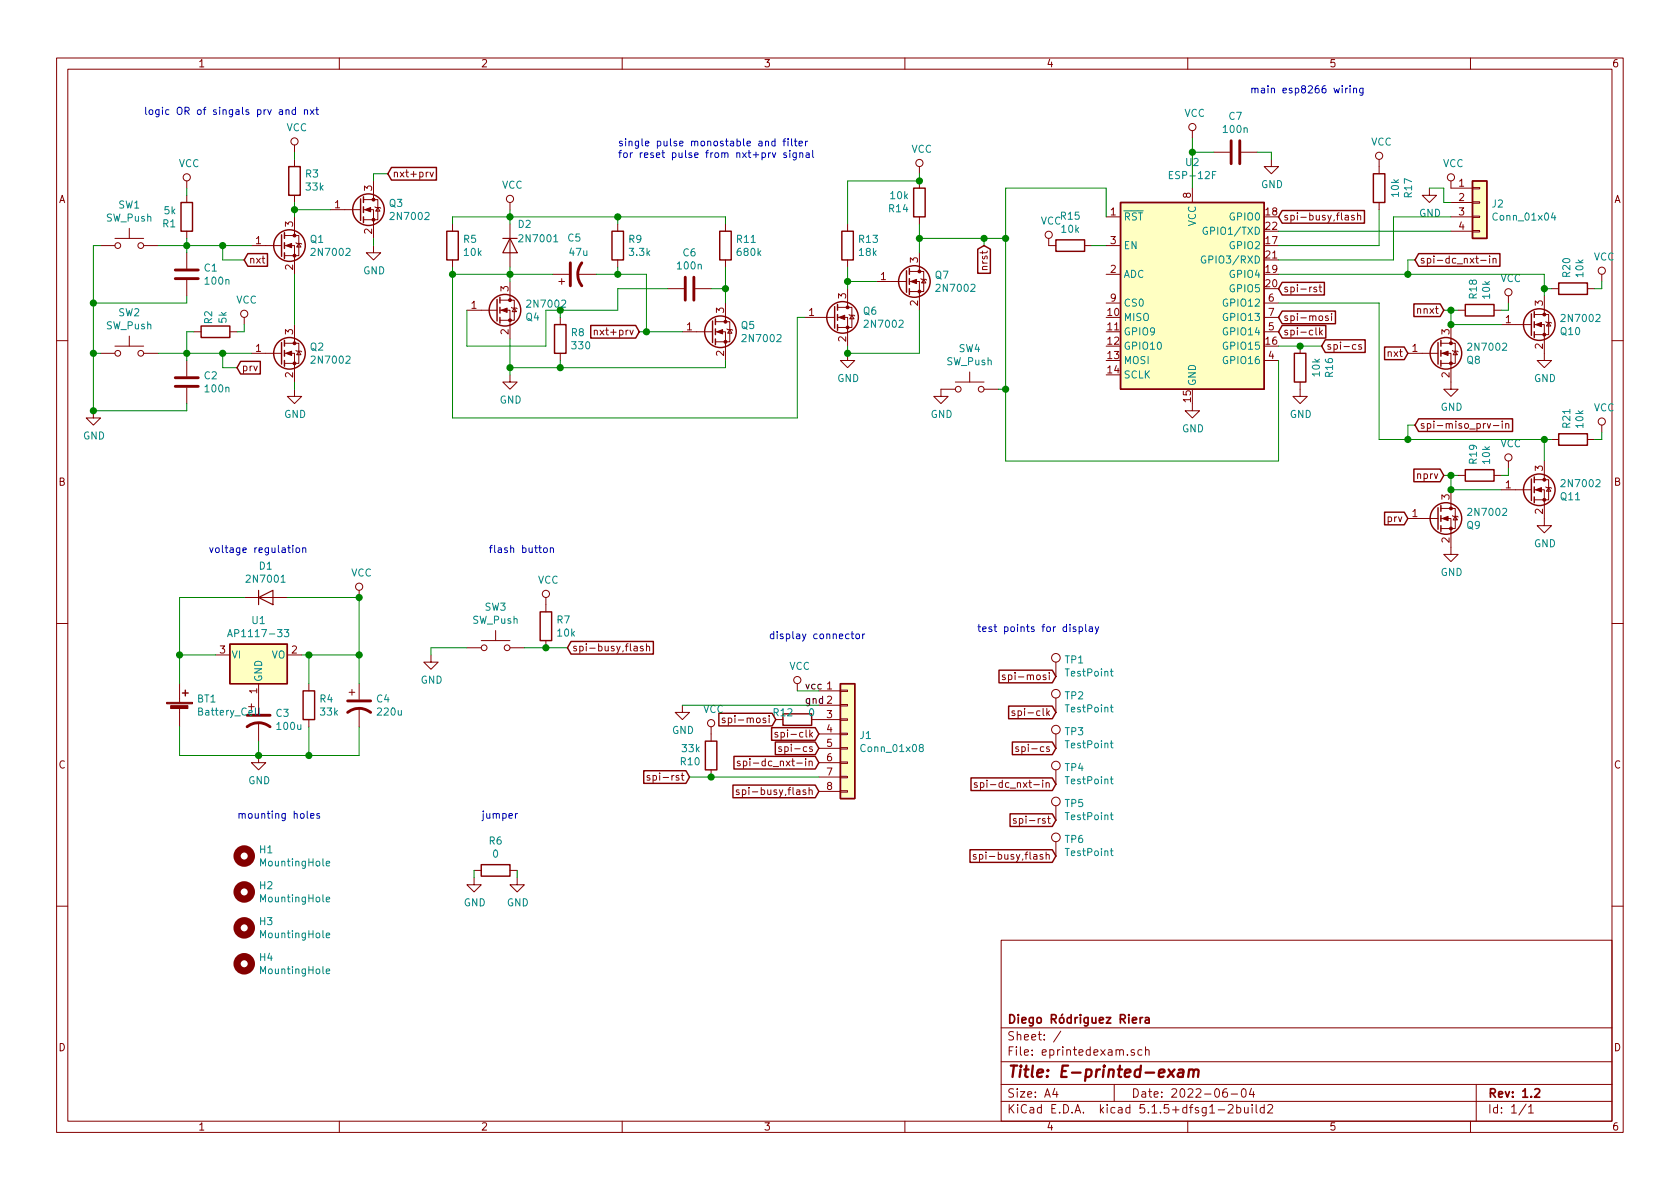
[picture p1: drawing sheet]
EESchema Schematic File Version 4
EELAYER 30 0
EELAYER END
$Descr A4 11693 8268
encoding utf-8
Sheet 1 1
Title "E-printed-exam"
Date "2022-06-04"
Rev "1.2"
Comp "Diego Ródriguez Riera"
Comment1 ""
Comment2 ""
Comment3 ""
Comment4 ""
$EndDescr
$Comp
L power:VCC #PWR017
U 1 1
P 5550 4800
F 0 "#PWR017" H 5550 4650 50  0001 C CNN
F 1 "VCC" H 5567 4973 50  0000 C CNN
F 2 "" H 5550 4800 50  0001 C CNN
F 3 "" H 5550 4800 50  0001 C CNN
	1    5550 4800
	1    0    0    -1  
$EndComp
$Comp
L power:GND #PWR015
U 1 1
P 4750 4900
F 0 "#PWR015" H 4750 4650 50  0001 C CNN
F 1 "GND" H 4755 4727 50  0000 C CNN
F 2 "" H 4750 4900 50  0001 C CNN
F 3 "" H 4750 4900 50  0001 C CNN
	1    4750 4900
	1    0    0    -1  
$EndComp
$Comp
L power:GND #PWR023
U 1 1
P 8300 2800
F 0 "#PWR023" H 8300 2550 50  0001 C CNN
F 1 "GND" H 8305 2627 50  0000 C CNN
F 2 "" H 8300 2800 50  0001 C CNN
F 3 "" H 8300 2800 50  0001 C CNN
	1    8300 2800
	1    0    0    -1  
$EndComp
$Comp
L power:VCC #PWR022
U 1 1
P 8300 950
F 0 "#PWR022" H 8300 800 50  0001 C CNN
F 1 "VCC" H 8317 1123 50  0000 C CNN
F 2 "" H 8300 950 50  0001 C CNN
F 3 "" H 8300 950 50  0001 C CNN
	1    8300 950 
	1    0    0    -1  
$EndComp
Wire Wire Line
	7700 1300 7700 1500
$Comp
L Device:R R15
U 1 1
P 7450 1700
F 0 "R15" V 7243 1700 50  0000 C CNN
F 1 "10k" V 7334 1700 50  0000 C CNN
F 2 "Resistor_SMD:R_1206_3216Metric" V 7380 1700 50  0001 C CNN
F 3 "~" H 7450 1700 50  0001 C CNN
	1    7450 1700
	0    1    1    0   
$EndComp
$Comp
L power:VCC #PWR021
U 1 1
P 7300 1700
F 0 "#PWR021" H 7300 1550 50  0001 C CNN
F 1 "VCC" H 7317 1873 50  0000 C CNN
F 2 "" H 7300 1700 50  0001 C CNN
F 3 "" H 7300 1700 50  0001 C CNN
	1    7300 1700
	1    0    0    -1  
$EndComp
$Comp
L power:VCC #PWR028
U 1 1
P 10100 1300
F 0 "#PWR028" H 10100 1150 50  0001 C CNN
F 1 "VCC" H 10117 1473 50  0000 C CNN
F 2 "" H 10100 1300 50  0001 C CNN
F 3 "" H 10100 1300 50  0001 C CNN
	1    10100 1300
	1    0    0    -1  
$EndComp
$Comp
L Switch:SW_Push SW3
U 1 1
P 3450 4500
F 0 "SW3" H 3450 4785 50  0000 C CNN
F 1 "SW_Push" H 3450 4694 50  0000 C CNN
F 2 "Button_Switch_SMD:SW_SPST_TL3342" H 3450 4700 50  0001 C CNN
F 3 "~" H 3450 4700 50  0001 C CNN
	1    3450 4500
	1    0    0    -1  
$EndComp
$Comp
L Switch:SW_Push SW4
U 1 1
P 6750 2700
F 0 "SW4" H 6750 2985 50  0000 C CNN
F 1 "SW_Push" H 6750 2894 50  0000 C CNN
F 2 "Button_Switch_SMD:SW_SPST_TL3342" H 6750 2900 50  0001 C CNN
F 3 "~" H 6750 2900 50  0001 C CNN
	1    6750 2700
	1    0    0    -1  
$EndComp
Text Label 5600 4800 0    50   ~ 0
vcc
Text Label 5600 4900 0    50   ~ 0
gnd
$Comp
L Device:R R16
U 1 1
P 9050 2550
F 0 "R16" V 8843 2550 50  0000 C CNN
F 1 "10k" V 8934 2550 50  0000 C CNN
F 2 "Resistor_SMD:R_1206_3216Metric" V 8980 2550 50  0001 C CNN
F 3 "~" H 9050 2550 50  0001 C CNN
	1    9050 2550
	-1   0    0    1   
$EndComp
$Comp
L power:GND #PWR025
U 1 1
P 9050 2700
F 0 "#PWR025" H 9050 2450 50  0001 C CNN
F 1 "GND" H 9055 2527 50  0000 C CNN
F 2 "" H 9050 2700 50  0001 C CNN
F 3 "" H 9050 2700 50  0001 C CNN
	1    9050 2700
	1    0    0    -1  
$EndComp
$Comp
L RF_Module:ESP-12F U2
U 1 1
P 8300 2100
F 0 "U2" H 8300 3081 50  0000 C CNN
F 1 "ESP-12F" H 8300 2990 50  0000 C CNN
F 2 "RF_Module:ESP-12E" H 8300 2100 50  0001 C CNN
F 3 "http://wiki.ai-thinker.com/_media/esp8266/esp8266_series_modules_user_manual_v1.1.pdf" H 7950 2200 50  0001 C CNN
	1    8300 2100
	1    0    0    -1  
$EndComp
$Comp
L power:GND #PWR027
U 1 1
P 9950 1300
F 0 "#PWR027" H 9950 1050 50  0001 C CNN
F 1 "GND" H 9955 1127 50  0000 C CNN
F 2 "" H 9950 1300 50  0001 C CNN
F 3 "" H 9950 1300 50  0001 C CNN
	1    9950 1300
	1    0    0    -1  
$EndComp
$Comp
L power:VCC #PWR014
U 1 1
P 3800 4200
F 0 "#PWR014" H 3800 4050 50  0001 C CNN
F 1 "VCC" H 3817 4373 50  0000 C CNN
F 2 "" H 3800 4200 50  0001 C CNN
F 3 "" H 3800 4200 50  0001 C CNN
	1    3800 4200
	1    0    0    -1  
$EndComp
$Comp
L Device:R R7
U 1 1
P 3800 4350
F 0 "R7" H 3870 4396 50  0000 L CNN
F 1 "10k" H 3870 4305 50  0000 L CNN
F 2 "Resistor_SMD:R_1206_3216Metric" V 3730 4350 50  0001 C CNN
F 3 "~" H 3800 4350 50  0001 C CNN
	1    3800 4350
	1    0    0    -1  
$EndComp
Wire Wire Line
	3650 4500 3800 4500
$Comp
L Mechanical:MountingHole H1
U 1 1
P 1700 5950
F 0 "H1" H 1800 5996 50  0000 L CNN
F 1 "MountingHole" H 1800 5905 50  0000 L CNN
F 2 "MountingHole:MountingHole_3mm" H 1700 5950 50  0001 C CNN
F 3 "~" H 1700 5950 50  0001 C CNN
	1    1700 5950
	1    0    0    -1  
$EndComp
$Comp
L Mechanical:MountingHole H2
U 1 1
P 1700 6200
F 0 "H2" H 1800 6246 50  0000 L CNN
F 1 "MountingHole" H 1800 6155 50  0000 L CNN
F 2 "MountingHole:MountingHole_3mm" H 1700 6200 50  0001 C CNN
F 3 "~" H 1700 6200 50  0001 C CNN
	1    1700 6200
	1    0    0    -1  
$EndComp
$Comp
L Mechanical:MountingHole H3
U 1 1
P 1700 6450
F 0 "H3" H 1800 6496 50  0000 L CNN
F 1 "MountingHole" H 1800 6405 50  0000 L CNN
F 2 "MountingHole:MountingHole_3mm" H 1700 6450 50  0001 C CNN
F 3 "~" H 1700 6450 50  0001 C CNN
	1    1700 6450
	1    0    0    -1  
$EndComp
$Comp
L Mechanical:MountingHole H4
U 1 1
P 1700 6700
F 0 "H4" H 1800 6746 50  0000 L CNN
F 1 "MountingHole" H 1800 6655 50  0000 L CNN
F 2 "MountingHole:MountingHole_3mm" H 1700 6700 50  0001 C CNN
F 3 "~" H 1700 6700 50  0001 C CNN
	1    1700 6700
	1    0    0    -1  
$EndComp
$Comp
L Connector_Generic:Conn_01x04 J2
U 1 1
P 10300 1400
F 0 "J2" H 10380 1392 50  0000 L CNN
F 1 "Conn_01x04" H 10380 1301 50  0000 L CNN
F 2 "Connector_PinSocket_2.54mm:PinSocket_1x04_P2.54mm_Vertical" H 10300 1400 50  0001 C CNN
F 3 "~" H 10300 1400 50  0001 C CNN
	1    10300 1400
	1    0    0    -1  
$EndComp
$Comp
L Connector_Generic:Conn_01x08 J1
U 1 1
P 5900 5100
F 0 "J1" H 5980 5092 50  0000 L CNN
F 1 "Conn_01x08" H 5980 5001 50  0000 L CNN
F 2 "Connector_PinHeader_2.54mm:PinHeader_1x08_P2.54mm_Vertical" H 5900 5100 50  0001 C CNN
F 3 "~" H 5900 5100 50  0001 C CNN
	1    5900 5100
	1    0    0    -1  
$EndComp
$Comp
L Regulator_Linear:AP1117-33 U1
U 1 1
P 1800 4550
F 0 "U1" H 1800 4792 50  0000 C CNN
F 1 "AP1117-33" H 1800 4701 50  0000 C CNN
F 2 "Package_TO_SOT_SMD:SOT-223-3_TabPin2" H 1800 4750 50  0001 C CNN
F 3 "http://www.diodes.com/datasheets/AP1117.pdf" H 1900 4300 50  0001 C CNN
	1    1800 4550
	1    0    0    -1  
$EndComp
Wire Wire Line
	1250 4550 1500 4550
$Comp
L power:GND #PWR04
U 1 1
P 1800 5250
F 0 "#PWR04" H 1800 5000 50  0001 C CNN
F 1 "GND" H 1805 5077 50  0000 C CNN
F 2 "" H 1800 5250 50  0001 C CNN
F 3 "" H 1800 5250 50  0001 C CNN
	1    1800 5250
	1    0    0    -1  
$EndComp
$Comp
L power:VCC #PWR07
U 1 1
P 2500 4150
F 0 "#PWR07" H 2500 4000 50  0001 C CNN
F 1 "VCC" H 2517 4323 50  0000 C CNN
F 2 "" H 2500 4150 50  0001 C CNN
F 3 "" H 2500 4150 50  0001 C CNN
	1    2500 4150
	1    0    0    -1  
$EndComp
Wire Wire Line
	8900 2500 8900 3200
Text GLabel 8900 2000 2    50   Input ~ 0
spi-rst
Text GLabel 8900 2200 2    50   Input ~ 0
spi-mosi
Text GLabel 8900 2300 2    50   Input ~ 0
spi-clk
Text GLabel 9200 2400 2    50   Input ~ 0
spi-cs
Wire Wire Line
	8900 2400 9050 2400
Connection ~ 9050 2400
Wire Wire Line
	9050 2400 9200 2400
Text GLabel 5700 5200 0    50   Input ~ 0
spi-cs
Text GLabel 5700 5100 0    50   Input ~ 0
spi-clk
Text GLabel 5400 5000 0    50   Input ~ 0
spi-mosi
Text GLabel 8900 1500 2    50   Input ~ 0
spi-busy,flash
Text GLabel 5700 5500 0    50   Input ~ 0
spi-busy,flash
Wire Wire Line
	5550 4800 5700 4800
Text GLabel 3950 4500 2    50   Input ~ 0
spi-busy,flash
Wire Wire Line
	9950 1300 10050 1300
Wire Wire Line
	10050 1300 10050 1400
Wire Wire Line
	10050 1400 10100 1400
Wire Wire Line
	3800 4500 3950 4500
Connection ~ 3800 4500
Wire Wire Line
	7000 1300 7700 1300
Wire Wire Line
	7000 3200 8900 3200
Wire Wire Line
	7600 1700 7700 1700
$Comp
L Device:C C7
U 1 1
P 8600 1050
F 0 "C7" V 8348 1050 50  0000 C CNN
F 1 "100n" V 8439 1050 50  0000 C CNN
F 2 "Capacitor_SMD:C_1206_3216Metric" H 8638 900 50  0001 C CNN
F 3 "~" H 8600 1050 50  0001 C CNN
	1    8600 1050
	0    1    1    0   
$EndComp
Wire Wire Line
	8300 950  8300 1050
Wire Wire Line
	8300 1050 8450 1050
Connection ~ 8300 1050
Wire Wire Line
	8300 1050 8300 1300
$Comp
L power:GND #PWR024
U 1 1
P 8850 1100
F 0 "#PWR024" H 8850 850 50  0001 C CNN
F 1 "GND" H 8855 927 50  0000 C CNN
F 2 "" H 8850 1100 50  0001 C CNN
F 3 "" H 8850 1100 50  0001 C CNN
	1    8850 1100
	1    0    0    -1  
$EndComp
Wire Wire Line
	8850 1100 8850 1050
Wire Wire Line
	8850 1050 8750 1050
$Comp
L power:GND #PWR09
U 1 1
P 3000 4550
F 0 "#PWR09" H 3000 4300 50  0001 C CNN
F 1 "GND" H 3005 4377 50  0000 C CNN
F 2 "" H 3000 4550 50  0001 C CNN
F 3 "" H 3000 4550 50  0001 C CNN
	1    3000 4550
	1    0    0    -1  
$EndComp
Wire Wire Line
	3000 4500 3250 4500
Wire Wire Line
	3000 4500 3000 4550
$Comp
L Switch:SW_Push SW1
U 1 1
P 900 1700
F 0 "SW1" H 900 1985 50  0000 C CNN
F 1 "SW_Push" H 900 1894 50  0000 C CNN
F 2 "Button_Switch_SMD:SW_SPST_TL3342" H 900 1900 50  0001 C CNN
F 3 "~" H 900 1900 50  0001 C CNN
	1    900  1700
	1    0    0    -1  
$EndComp
$Comp
L Device:C C1
U 1 1
P 1300 1900
F 0 "C1" H 1415 1946 50  0000 L CNN
F 1 "100n" H 1415 1855 50  0000 L CNN
F 2 "Capacitor_SMD:C_1206_3216Metric" H 1338 1750 50  0001 C CNN
F 3 "~" H 1300 1900 50  0001 C CNN
	1    1300 1900
	1    0    0    -1  
$EndComp
Wire Wire Line
	1300 1700 1300 1750
Wire Wire Line
	1300 2100 1300 2050
Wire Wire Line
	1300 1650 1300 1700
Connection ~ 1300 1700
Wire Wire Line
	700  1700 650  1700
$Comp
L Device:R R3
U 1 1
P 2050 1250
F 0 "R3" H 1980 1204 50  0000 R CNN
F 1 "33k" H 1980 1295 50  0000 R CNN
F 2 "Resistor_SMD:R_1206_3216Metric" V 1980 1250 50  0001 C CNN
F 3 "~" H 2050 1250 50  0001 C CNN
	1    2050 1250
	-1   0    0    1   
$EndComp
$Comp
L power:VCC #PWR05
U 1 1
P 2050 1050
F 0 "#PWR05" H 2050 900 50  0001 C CNN
F 1 "VCC" H 2067 1223 50  0000 C CNN
F 2 "" H 2050 1050 50  0001 C CNN
F 3 "" H 2050 1050 50  0001 C CNN
	1    2050 1050
	1    0    0    -1  
$EndComp
$Comp
L Switch:SW_Push SW2
U 1 1
P 900 2450
F 0 "SW2" H 900 2735 50  0000 C CNN
F 1 "SW_Push" H 900 2644 50  0000 C CNN
F 2 "Button_Switch_SMD:SW_SPST_TL3342" H 900 2650 50  0001 C CNN
F 3 "~" H 900 2650 50  0001 C CNN
	1    900  2450
	1    0    0    -1  
$EndComp
$Comp
L Device:C C2
U 1 1
P 1300 2650
F 0 "C2" H 1415 2696 50  0000 L CNN
F 1 "100n" H 1415 2605 50  0000 L CNN
F 2 "Capacitor_SMD:C_1206_3216Metric" H 1338 2500 50  0001 C CNN
F 3 "~" H 1300 2650 50  0001 C CNN
	1    1300 2650
	1    0    0    -1  
$EndComp
Wire Wire Line
	1300 2450 1300 2500
Wire Wire Line
	1300 2850 1300 2800
Connection ~ 1300 2450
Wire Wire Line
	700  2450 650  2450
Wire Wire Line
	650  2450 650  2850
$Comp
L power:GND #PWR01
U 1 1
P 650 2850
F 0 "#PWR01" H 650 2600 50  0001 C CNN
F 1 "GND" H 655 2677 50  0000 C CNN
F 2 "" H 650 2850 50  0001 C CNN
F 3 "" H 650 2850 50  0001 C CNN
	1    650  2850
	1    0    0    -1  
$EndComp
Wire Wire Line
	1300 2450 1550 2450
Connection ~ 650  2450
Wire Wire Line
	2050 1900 2050 2250
$Comp
L Transistor_FET:2N7002 Q3
U 1 1
P 2500 1450
F 0 "Q3" H 2704 1496 50  0000 L CNN
F 1 "2N7002" H 2704 1405 50  0000 L CNN
F 2 "Package_TO_SOT_SMD:SOT-23" H 2700 1375 50  0001 L CIN
F 3 "https://www.fairchildsemi.com/datasheets/2N/2N7002.pdf" H 2500 1450 50  0001 L CNN
	1    2500 1450
	1    0    0    -1  
$EndComp
Wire Wire Line
	2050 1050 2050 1100
$Comp
L power:GND #PWR06
U 1 1
P 2050 2700
F 0 "#PWR06" H 2050 2450 50  0001 C CNN
F 1 "GND" H 2055 2527 50  0000 C CNN
F 2 "" H 2050 2700 50  0001 C CNN
F 3 "" H 2050 2700 50  0001 C CNN
	1    2050 2700
	1    0    0    -1  
$EndComp
$Comp
L power:GND #PWR08
U 1 1
P 2600 1700
F 0 "#PWR08" H 2600 1450 50  0001 C CNN
F 1 "GND" H 2605 1527 50  0000 C CNN
F 2 "" H 2600 1700 50  0001 C CNN
F 3 "" H 2600 1700 50  0001 C CNN
	1    2600 1700
	1    0    0    -1  
$EndComp
Wire Wire Line
	2600 1650 2600 1700
Wire Wire Line
	2050 2650 2050 2700
Wire Wire Line
	2600 1200 2600 1250
Connection ~ 1550 2450
Wire Wire Line
	1550 2450 1750 2450
Connection ~ 1550 1700
Wire Wire Line
	1550 1700 1750 1700
Wire Wire Line
	1300 1700 1550 1700
Wire Wire Line
	2050 1400 2050 1450
Wire Wire Line
	2050 1450 2300 1450
Connection ~ 2050 1450
Wire Wire Line
	2050 1450 2050 1500
Text GLabel 4450 2300 0    50   Input ~ 0
nxt+prv
$Comp
L Transistor_FET:2N7002 Q4
U 1 1
P 3450 2150
F 0 "Q4" H 3655 2104 50  0000 L CNN
F 1 "2N7002" H 3655 2195 50  0000 L CNN
F 2 "Package_TO_SOT_SMD:SOT-23" H 3650 2075 50  0001 L CIN
F 3 "https://www.fairchildsemi.com/datasheets/2N/2N7002.pdf" H 3450 2150 50  0001 L CNN
	1    3450 2150
	1    0    0    -1  
$EndComp
$Comp
L Transistor_FET:2N7002 Q5
U 1 1
P 4950 2300
F 0 "Q5" H 5154 2346 50  0000 L CNN
F 1 "2N7002" H 5154 2255 50  0000 L CNN
F 2 "Package_TO_SOT_SMD:SOT-23" H 5150 2225 50  0001 L CIN
F 3 "https://www.fairchildsemi.com/datasheets/2N/2N7002.pdf" H 4950 2300 50  0001 L CNN
	1    4950 2300
	1    0    0    -1  
$EndComp
$Comp
L power:GND #PWR012
U 1 1
P 3550 2600
F 0 "#PWR012" H 3550 2350 50  0001 C CNN
F 1 "GND" H 3555 2427 50  0000 C CNN
F 2 "" H 3550 2600 50  0001 C CNN
F 3 "" H 3550 2600 50  0001 C CNN
	1    3550 2600
	1    0    0    -1  
$EndComp
$Comp
L Device:R R11
U 1 1
P 5050 1700
F 0 "R11" H 5120 1746 50  0000 L CNN
F 1 "680k" H 5120 1655 50  0000 L CNN
F 2 "Resistor_SMD:R_1206_3216Metric" V 4980 1700 50  0001 C CNN
F 3 "~" H 5050 1700 50  0001 C CNN
	1    5050 1700
	1    0    0    -1  
$EndComp
$Comp
L power:VCC #PWR011
U 1 1
P 3550 1450
F 0 "#PWR011" H 3550 1300 50  0001 C CNN
F 1 "VCC" H 3567 1623 50  0000 C CNN
F 2 "" H 3550 1450 50  0001 C CNN
F 3 "" H 3550 1450 50  0001 C CNN
	1    3550 1450
	1    0    0    -1  
$EndComp
Wire Wire Line
	3550 1500 3550 1550
$Comp
L Device:C C6
U 1 1
P 4800 2000
F 0 "C6" V 4548 2000 50  0000 C CNN
F 1 "100n" V 4639 2000 50  0000 C CNN
F 2 "Capacitor_SMD:C_1206_3216Metric" H 4838 1850 50  0001 C CNN
F 3 "~" H 4800 2000 50  0001 C CNN
	1    4800 2000
	0    1    1    0   
$EndComp
Connection ~ 3550 1900
Wire Wire Line
	3550 1900 3550 1950
$Comp
L Device:R R8
U 1 1
P 3900 2350
F 0 "R8" H 3970 2396 50  0000 L CNN
F 1 "330" H 3970 2305 50  0000 L CNN
F 2 "Resistor_SMD:R_1206_3216Metric" V 3830 2350 50  0001 C CNN
F 3 "~" H 3900 2350 50  0001 C CNN
	1    3900 2350
	1    0    0    -1  
$EndComp
Wire Wire Line
	3550 1450 3550 1500
Connection ~ 3550 1500
Wire Wire Line
	3550 2550 3550 2600
$Comp
L Device:R R9
U 1 1
P 4300 1700
F 0 "R9" H 4370 1746 50  0000 L CNN
F 1 "3.3k" H 4370 1655 50  0000 L CNN
F 2 "Resistor_SMD:R_1206_3216Metric" V 4230 1700 50  0001 C CNN
F 3 "~" H 4300 1700 50  0001 C CNN
	1    4300 1700
	1    0    0    -1  
$EndComp
Wire Wire Line
	3550 2550 3900 2550
Wire Wire Line
	3900 2200 3900 2150
Wire Wire Line
	3900 2500 3900 2550
Connection ~ 3900 2550
Wire Wire Line
	3900 2550 5050 2550
Wire Wire Line
	4450 2300 4500 2300
Wire Wire Line
	4500 2300 4500 1900
Connection ~ 4500 2300
Wire Wire Line
	4500 2300 4750 2300
Wire Wire Line
	5050 1850 5050 2000
Wire Wire Line
	4950 2000 5050 2000
Connection ~ 5050 2000
Wire Wire Line
	5050 2000 5050 2100
Wire Wire Line
	5050 1550 5050 1500
Wire Wire Line
	5050 1500 4300 1500
Wire Wire Line
	5050 2500 5050 2550
$Comp
L Device:D D2
U 1 1
P 3550 1700
F 0 "D2" V 3400 1750 50  0000 L CNN
F 1 "2N7001" V 3500 1750 50  0000 L CNN
F 2 "Diode_THT:D_DO-35_SOD27_P10.16mm_Horizontal" H 3550 1700 50  0001 C CNN
F 3 "~" H 3550 1700 50  0001 C CNN
	1    3550 1700
	0    1    1    0   
$EndComp
Wire Wire Line
	4300 1500 4300 1550
Connection ~ 4300 1500
Wire Wire Line
	4300 1850 4300 1900
Wire Wire Line
	4300 1900 4500 1900
Connection ~ 4300 1900
Wire Wire Line
	4300 2000 4300 2150
Wire Wire Line
	4300 2150 3900 2150
Wire Wire Line
	4300 2000 4650 2000
Connection ~ 3900 2150
Text Notes 4300 1100 0    50   ~ 0
single pulse monostable and filter\nfor reset pulse from nxt+prv signal
Text Notes 1000 800  0    50   ~ 0
logic OR of singals prv and nxt
Text Notes 1450 3850 0    50   ~ 0
voltage regulation
Text Notes 3400 3850 0    50   ~ 0
flash button
Text Notes 5350 4450 0    50   ~ 0
display connector
Text Notes 1650 5700 0    50   ~ 0
mounting holes
Text Notes 8700 650  0    50   ~ 0
main esp8266 wiring
$Comp
L Device:Battery_Cell BT1
U 1 1
P 1250 4950
F 0 "BT1" H 1368 5046 50  0000 L CNN
F 1 "Battery_Cell" H 1368 4955 50  0000 L CNN
F 2 "Battery:BatteryHolder_MPD_BH-18650-PC2" V 1250 5010 50  0001 C CNN
F 3 "~" V 1250 5010 50  0001 C CNN
	1    1250 4950
	1    0    0    -1  
$EndComp
Wire Wire Line
	3550 2350 3550 2550
Connection ~ 3550 2550
Wire Wire Line
	3250 2150 3250 2400
Wire Wire Line
	3250 2400 3800 2400
Wire Wire Line
	3800 2400 3800 2150
Wire Wire Line
	3800 2150 3900 2150
$Comp
L power:GND #PWR020
U 1 1
P 6550 2700
F 0 "#PWR020" H 6550 2450 50  0001 C CNN
F 1 "GND" H 6555 2527 50  0000 C CNN
F 2 "" H 6550 2700 50  0001 C CNN
F 3 "" H 6550 2700 50  0001 C CNN
	1    6550 2700
	1    0    0    -1  
$EndComp
Connection ~ 1250 4550
$Comp
L Device:D D1
U 1 1
P 1850 4150
F 0 "D1" H 1850 3934 50  0000 C CNN
F 1 "2N7001" H 1850 4025 50  0000 C CNN
F 2 "Diode_THT:D_DO-35_SOD27_P10.16mm_Horizontal" H 1850 4150 50  0001 C CNN
F 3 "~" H 1850 4150 50  0001 C CNN
	1    1850 4150
	1    0    0    1   
$EndComp
Wire Wire Line
	1250 4550 1250 4150
Wire Wire Line
	1250 4150 1700 4150
Wire Wire Line
	2500 4150 2000 4150
Wire Wire Line
	2500 4150 2500 4550
$Comp
L Device:CP1 C4
U 1 1
P 2500 4900
F 0 "C4" H 2615 4946 50  0000 L CNN
F 1 "220u" H 2615 4855 50  0000 L CNN
F 2 "Capacitor_THT:CP_Radial_D6.3mm_P2.50mm" H 2500 4900 50  0001 C CNN
F 3 "~" H 2500 4900 50  0001 C CNN
	1    2500 4900
	1    0    0    -1  
$EndComp
Connection ~ 1800 5250
Connection ~ 2500 4150
Wire Wire Line
	1250 5250 1800 5250
Wire Wire Line
	1250 4750 1250 4550
Wire Wire Line
	1250 5050 1250 5250
Wire Wire Line
	2500 4750 2500 4550
Connection ~ 2500 4550
Wire Wire Line
	2500 5050 2500 5250
$Comp
L Device:CP1 C3
U 1 1
P 1800 5000
F 0 "C3" H 1915 5046 50  0000 L CNN
F 1 "100u" H 1915 4955 50  0000 L CNN
F 2 "Capacitor_THT:CP_Radial_D6.3mm_P2.50mm" H 1800 5000 50  0001 C CNN
F 3 "~" H 1800 5000 50  0001 C CNN
	1    1800 5000
	1    0    0    -1  
$EndComp
Wire Wire Line
	1800 5150 1800 5250
Wire Wire Line
	650  1700 650  2100
Wire Wire Line
	1100 1700 1300 1700
Wire Wire Line
	1100 2450 1300 2450
Connection ~ 650  2850
Connection ~ 650  2100
Wire Wire Line
	650  2100 650  2450
Wire Wire Line
	6950 2700 7000 2700
Wire Wire Line
	3550 1850 3550 1900
Wire Wire Line
	3550 1500 4300 1500
Wire Wire Line
	4150 1900 4300 1900
Wire Wire Line
	3550 1900 3850 1900
$Comp
L Device:CP1 C5
U 1 1
P 4000 1900
F 0 "C5" V 4250 1850 50  0000 L CNN
F 1 "47u" V 4150 1800 50  0000 L CNN
F 2 "Capacitor_THT:CP_Radial_D6.3mm_P2.50mm" H 4000 1900 50  0001 C CNN
F 3 "~" H 4000 1900 50  0001 C CNN
	1    4000 1900
	0    -1   -1   0   
$EndComp
$Comp
L Transistor_FET:2N7002 Q6
U 1 1
P 5800 2200
F 0 "Q6" H 6004 2246 50  0000 L CNN
F 1 "2N7002" H 6004 2155 50  0000 L CNN
F 2 "Package_TO_SOT_SMD:SOT-23" H 6000 2125 50  0001 L CIN
F 3 "https://www.fairchildsemi.com/datasheets/2N/2N7002.pdf" H 5800 2200 50  0001 L CNN
	1    5800 2200
	1    0    0    -1  
$EndComp
$Comp
L Transistor_FET:2N7002 Q7
U 1 1
P 6300 1950
F 0 "Q7" H 6504 1996 50  0000 L CNN
F 1 "2N7002" H 6504 1905 50  0000 L CNN
F 2 "Package_TO_SOT_SMD:SOT-23" H 6500 1875 50  0001 L CIN
F 3 "https://www.fairchildsemi.com/datasheets/2N/2N7002.pdf" H 6300 1950 50  0001 L CNN
	1    6300 1950
	1    0    0    -1  
$EndComp
$Comp
L Device:R R14
U 1 1
P 6400 1400
F 0 "R14" H 6470 1446 50  0000 L CNN
F 1 "10k" H 6470 1355 50  0000 L CNN
F 2 "Resistor_SMD:R_1206_3216Metric" V 6330 1400 50  0001 C CNN
F 3 "~" H 6400 1400 50  0001 C CNN
	1    6400 1400
	-1   0    0    1   
$EndComp
$Comp
L power:VCC #PWR019
U 1 1
P 6400 1200
F 0 "#PWR019" H 6400 1050 50  0001 C CNN
F 1 "VCC" H 6417 1373 50  0000 C CNN
F 2 "" H 6400 1200 50  0001 C CNN
F 3 "" H 6400 1200 50  0001 C CNN
	1    6400 1200
	1    0    0    -1  
$EndComp
Wire Wire Line
	5900 2000 5900 1950
Wire Wire Line
	5900 1950 6100 1950
$Comp
L Device:R R13
U 1 1
P 5900 1700
F 0 "R13" H 5970 1746 50  0000 L CNN
F 1 "18k" H 5970 1655 50  0000 L CNN
F 2 "Resistor_SMD:R_1206_3216Metric" V 5830 1700 50  0001 C CNN
F 3 "~" H 5900 1700 50  0001 C CNN
	1    5900 1700
	1    0    0    -1  
$EndComp
Wire Wire Line
	5900 2400 5900 2450
Wire Wire Line
	5900 2450 6400 2450
Wire Wire Line
	6400 2450 6400 2150
$Comp
L power:GND #PWR018
U 1 1
P 5900 2450
F 0 "#PWR018" H 5900 2200 50  0001 C CNN
F 1 "GND" H 5905 2277 50  0000 C CNN
F 2 "" H 5900 2450 50  0001 C CNN
F 3 "" H 5900 2450 50  0001 C CNN
	1    5900 2450
	1    0    0    -1  
$EndComp
Connection ~ 5900 2450
Wire Wire Line
	5900 1950 5900 1850
Connection ~ 5900 1950
Wire Wire Line
	5550 2200 5600 2200
Wire Wire Line
	3150 1900 3150 2900
Wire Wire Line
	3150 2900 5550 2900
Wire Wire Line
	5550 2900 5550 2200
Wire Wire Line
	3150 1900 3550 1900
$Comp
L Device:R R5
U 1 1
P 3150 1700
F 0 "R5" H 3220 1746 50  0000 L CNN
F 1 "10k" H 3220 1655 50  0000 L CNN
F 2 "Resistor_SMD:R_1206_3216Metric" V 3080 1700 50  0001 C CNN
F 3 "~" H 3150 1700 50  0001 C CNN
	1    3150 1700
	1    0    0    -1  
$EndComp
Wire Wire Line
	3550 1500 3150 1500
Wire Wire Line
	3150 1500 3150 1550
Wire Wire Line
	3150 1850 3150 1900
Connection ~ 3150 1900
Text Notes 6800 4400 0    50   ~ 0
test points for display
Text GLabel 7350 5700 0    50   Input ~ 0
spi-rst
Text GLabel 7350 5950 0    50   Input ~ 0
spi-busy,flash
Text GLabel 7350 4700 0    50   Input ~ 0
spi-mosi
Text GLabel 7350 4950 0    50   Input ~ 0
spi-clk
Text GLabel 7350 5200 0    50   Input ~ 0
spi-cs
$Comp
L Connector:TestPoint TP5
U 1 1
P 7350 5700
F 0 "TP5" H 7408 5818 50  0000 L CNN
F 1 "TestPoint" H 7408 5727 50  0000 L CNN
F 2 "TestPoint:TestPoint_Pad_D1.5mm" H 7550 5700 50  0001 C CNN
F 3 "~" H 7550 5700 50  0001 C CNN
	1    7350 5700
	1    0    0    -1  
$EndComp
$Comp
L Connector:TestPoint TP3
U 1 1
P 7350 5200
F 0 "TP3" H 7408 5318 50  0000 L CNN
F 1 "TestPoint" H 7408 5227 50  0000 L CNN
F 2 "TestPoint:TestPoint_Pad_D1.5mm" H 7550 5200 50  0001 C CNN
F 3 "~" H 7550 5200 50  0001 C CNN
	1    7350 5200
	1    0    0    -1  
$EndComp
$Comp
L Connector:TestPoint TP2
U 1 1
P 7350 4950
F 0 "TP2" H 7408 5068 50  0000 L CNN
F 1 "TestPoint" H 7408 4977 50  0000 L CNN
F 2 "TestPoint:TestPoint_Pad_D1.5mm" H 7550 4950 50  0001 C CNN
F 3 "~" H 7550 4950 50  0001 C CNN
	1    7350 4950
	1    0    0    -1  
$EndComp
$Comp
L Connector:TestPoint TP4
U 1 1
P 7350 5450
F 0 "TP4" H 7408 5568 50  0000 L CNN
F 1 "TestPoint" H 7408 5477 50  0000 L CNN
F 2 "TestPoint:TestPoint_Pad_D1.5mm" H 7550 5450 50  0001 C CNN
F 3 "~" H 7550 5450 50  0001 C CNN
	1    7350 5450
	1    0    0    -1  
$EndComp
$Comp
L Connector:TestPoint TP1
U 1 1
P 7350 4700
F 0 "TP1" H 7408 4818 50  0000 L CNN
F 1 "TestPoint" H 7408 4727 50  0000 L CNN
F 2 "TestPoint:TestPoint_Pad_D1.5mm" H 7550 4700 50  0001 C CNN
F 3 "~" H 7550 4700 50  0001 C CNN
	1    7350 4700
	1    0    0    -1  
$EndComp
$Comp
L Connector:TestPoint TP6
U 1 1
P 7350 5950
F 0 "TP6" H 7408 6068 50  0000 L CNN
F 1 "TestPoint" H 7408 5977 50  0000 L CNN
F 2 "TestPoint:TestPoint_Pad_D1.5mm" H 7550 5950 50  0001 C CNN
F 3 "~" H 7550 5950 50  0001 C CNN
	1    7350 5950
	1    0    0    -1  
$EndComp
Text Notes 3350 5700 0    50   ~ 0
jumper
Wire Wire Line
	8900 1800 9700 1800
$Comp
L Device:R R17
U 1 1
P 9600 1300
F 0 "R17" V 9393 1300 50  0000 C CNN
F 1 "10k" V 9484 1300 50  0000 C CNN
F 2 "Resistor_SMD:R_1206_3216Metric" V 9530 1300 50  0001 C CNN
F 3 "~" H 9600 1300 50  0001 C CNN
	1    9600 1300
	-1   0    0    1   
$EndComp
Wire Wire Line
	8900 1700 9600 1700
$Comp
L power:VCC #PWR026
U 1 1
P 9600 1150
F 0 "#PWR026" H 9600 1000 50  0001 C CNN
F 1 "VCC" H 9617 1323 50  0000 C CNN
F 2 "" H 9600 1150 50  0001 C CNN
F 3 "" H 9600 1150 50  0001 C CNN
	1    9600 1150
	1    0    0    -1  
$EndComp
Wire Wire Line
	650  2850 1300 2850
Wire Wire Line
	1300 2450 1300 2300
Wire Wire Line
	1300 2300 1350 2300
$Comp
L power:VCC #PWR02
U 1 1
P 1300 1300
F 0 "#PWR02" H 1300 1150 50  0001 C CNN
F 1 "VCC" H 1317 1473 50  0000 C CNN
F 2 "" H 1300 1300 50  0001 C CNN
F 3 "" H 1300 1300 50  0001 C CNN
	1    1300 1300
	1    0    0    -1  
$EndComp
$Comp
L power:VCC #PWR03
U 1 1
P 1700 2250
F 0 "#PWR03" H 1700 2100 50  0001 C CNN
F 1 "VCC" H 1717 2423 50  0000 C CNN
F 2 "" H 1700 2250 50  0001 C CNN
F 3 "" H 1700 2250 50  0001 C CNN
	1    1700 2250
	1    0    0    -1  
$EndComp
Wire Wire Line
	1650 2300 1700 2300
Wire Wire Line
	1700 2300 1700 2250
Wire Wire Line
	1300 1300 1300 1350
Wire Wire Line
	8900 1600 10100 1600
Wire Wire Line
	9700 1500 9700 1800
Wire Wire Line
	9700 1500 10100 1500
Wire Wire Line
	9600 1450 9600 1700
Wire Wire Line
	4750 4900 5700 4900
$Comp
L Device:R R12
U 1 1
P 5550 5000
F 0 "R12" V 5500 4900 50  0000 C CNN
F 1 "0" V 5500 5100 50  0000 C CNN
F 2 "Resistor_SMD:R_1206_3216Metric" V 5480 5000 50  0001 C CNN
F 3 "~" H 5550 5000 50  0001 C CNN
	1    5550 5000
	0    1    1    0   
$EndComp
Text GLabel 5700 5300 0    50   Input ~ 0
spi-dc_nxt-in
Text GLabel 7350 5450 0    50   Input ~ 0
spi-dc_nxt-in
$Comp
L power:GND #PWR013
U 1 1
P 3600 6100
F 0 "#PWR013" H 3600 5850 50  0001 C CNN
F 1 "GND" H 3605 5927 50  0000 C CNN
F 2 "" H 3600 6100 50  0001 C CNN
F 3 "" H 3600 6100 50  0001 C CNN
	1    3600 6100
	1    0    0    -1  
$EndComp
Wire Wire Line
	3600 6100 3600 6050
$Comp
L power:GND #PWR010
U 1 1
P 3300 6100
F 0 "#PWR010" H 3300 5850 50  0001 C CNN
F 1 "GND" H 3305 5927 50  0000 C CNN
F 2 "" H 3300 6100 50  0001 C CNN
F 3 "" H 3300 6100 50  0001 C CNN
	1    3300 6100
	1    0    0    -1  
$EndComp
Wire Wire Line
	3300 6100 3300 6050
$Comp
L Device:R R6
U 1 1
P 3450 6050
F 0 "R6" V 3243 6050 50  0000 C CNN
F 1 "0" V 3334 6050 50  0000 C CNN
F 2 "Resistor_SMD:R_1206_3216Metric" V 3380 6050 50  0001 C CNN
F 3 "~" H 3450 6050 50  0001 C CNN
	1    3450 6050
	0    1    1    0   
$EndComp
Wire Wire Line
	6400 1550 6400 1650
Wire Wire Line
	7000 1300 7000 1650
Wire Wire Line
	6400 1650 6850 1650
Connection ~ 6400 1650
Wire Wire Line
	6400 1650 6400 1750
Connection ~ 7000 1650
Wire Wire Line
	7000 1650 7000 2700
Text GLabel 6850 1700 3    50   Input ~ 0
nrst
Wire Wire Line
	6850 1700 6850 1650
Connection ~ 6850 1650
Wire Wire Line
	6850 1650 7000 1650
Text GLabel 2700 1200 2    50   Input ~ 0
nxt+prv
Wire Wire Line
	2600 1200 2700 1200
Connection ~ 7000 2700
Wire Wire Line
	7000 2700 7000 3200
Wire Wire Line
	6400 1200 6400 1250
Wire Wire Line
	6400 1250 5900 1250
Wire Wire Line
	5900 1250 5900 1550
Connection ~ 6400 1250
$Comp
L Device:R R10
U 1 1
P 4950 5250
F 0 "R10" H 5020 5296 50  0000 L CNN
F 1 "33k" H 5020 5205 50  0000 L CNN
F 2 "Resistor_SMD:R_1206_3216Metric" V 4880 5250 50  0001 C CNN
F 3 "~" H 4950 5250 50  0001 C CNN
	1    4950 5250
	-1   0    0    1   
$EndComp
Text GLabel 4800 5400 0    50   Input ~ 0
spi-rst
Wire Wire Line
	4800 5400 4950 5400
Wire Wire Line
	4950 5400 5700 5400
Connection ~ 4950 5400
$Comp
L power:VCC #PWR016
U 1 1
P 4950 5100
F 0 "#PWR016" H 4950 4950 50  0001 C CNN
F 1 "VCC" H 4967 5273 50  0000 C CNN
F 2 "" H 4950 5100 50  0001 C CNN
F 3 "" H 4950 5100 50  0001 C CNN
	1    4950 5100
	1    0    0    -1  
$EndComp
$Comp
L Transistor_FET:2N7002 Q1
U 1 1
P 1950 1700
F 0 "Q1" H 2154 1746 50  0000 L CNN
F 1 "2N7002" H 2154 1655 50  0000 L CNN
F 2 "Package_TO_SOT_SMD:SOT-23" H 2150 1625 50  0001 L CIN
F 3 "https://www.fairchildsemi.com/datasheets/2N/2N7002.pdf" H 1950 1700 50  0001 L CNN
	1    1950 1700
	1    0    0    -1  
$EndComp
$Comp
L Transistor_FET:2N7002 Q2
U 1 1
P 1950 2450
F 0 "Q2" H 2154 2496 50  0000 L CNN
F 1 "2N7002" H 2154 2405 50  0000 L CNN
F 2 "Package_TO_SOT_SMD:SOT-23" H 2150 2375 50  0001 L CIN
F 3 "https://www.fairchildsemi.com/datasheets/2N/2N7002.pdf" H 1950 2450 50  0001 L CNN
	1    1950 2450
	1    0    0    -1  
$EndComp
Wire Wire Line
	1550 2550 1550 2450
Wire Wire Line
	1650 2550 1550 2550
Text GLabel 1650 2550 2    50   Input ~ 0
prv
Wire Wire Line
	1550 1800 1550 1700
Wire Wire Line
	1700 1800 1550 1800
Text GLabel 1700 1800 2    50   Input ~ 0
nxt
Wire Wire Line
	8900 2100 9600 2100
$Comp
L Device:R R2
U 1 1
P 1500 2300
F 0 "R2" H 1600 2350 50  0000 C CNN
F 1 "5k" H 1600 2250 50  0000 C CNN
F 2 "Resistor_SMD:R_1206_3216Metric" V 1430 2300 50  0001 C CNN
F 3 "~" H 1500 2300 50  0001 C CNN
	1    1500 2300
	0    -1   -1   0   
$EndComp
$Comp
L Device:R R1
U 1 1
P 1300 1500
F 0 "R1" H 1230 1454 50  0000 R CNN
F 1 "5k" H 1230 1545 50  0000 R CNN
F 2 "Resistor_SMD:R_1206_3216Metric" V 1230 1500 50  0001 C CNN
F 3 "~" H 1300 1500 50  0001 C CNN
	1    1300 1500
	1    0    0    -1  
$EndComp
$Comp
L Transistor_FET:2N7002 Q8
U 1 1
P 10000 2450
F 0 "Q8" H 10205 2404 50  0000 L CNN
F 1 "2N7002" H 10205 2495 50  0000 L CNN
F 2 "Package_TO_SOT_SMD:SOT-23" H 10200 2375 50  0001 L CIN
F 3 "https://www.fairchildsemi.com/datasheets/2N/2N7002.pdf" H 10000 2450 50  0001 L CNN
	1    10000 2450
	1    0    0    -1  
$EndComp
Text GLabel 9800 2450 0    50   Input ~ 0
nxt
$Comp
L Device:R R18
U 1 1
P 10300 2150
F 0 "R18" H 10370 2196 50  0000 L CNN
F 1 "10k" H 10370 2105 50  0000 L CNN
F 2 "Resistor_SMD:R_1206_3216Metric" V 10230 2150 50  0001 C CNN
F 3 "~" H 10300 2150 50  0001 C CNN
	1    10300 2150
	0    -1   -1   0   
$EndComp
$Comp
L power:GND #PWR029
U 1 1
P 10100 2650
F 0 "#PWR029" H 10100 2400 50  0001 C CNN
F 1 "GND" H 10105 2477 50  0000 C CNN
F 2 "" H 10100 2650 50  0001 C CNN
F 3 "" H 10100 2650 50  0001 C CNN
	1    10100 2650
	1    0    0    -1  
$EndComp
Text GLabel 10050 2150 0    50   Input ~ 0
nnxt
Text GLabel 9800 3600 0    50   Input ~ 0
prv
Text GLabel 9850 2950 2    50   Input ~ 0
spi-miso_prv-in
Wire Wire Line
	10750 2050 10750 2000
$Comp
L Device:R R21
U 1 1
P 10950 3050
F 0 "R21" H 11020 3096 50  0000 L CNN
F 1 "10k" H 11020 3005 50  0000 L CNN
F 2 "Resistor_SMD:R_1206_3216Metric" V 10880 3050 50  0001 C CNN
F 3 "~" H 10950 3050 50  0001 C CNN
	1    10950 3050
	0    -1   -1   0   
$EndComp
Wire Wire Line
	11150 3050 11100 3050
Wire Wire Line
	11150 3000 11150 3050
$Comp
L power:VCC #PWR036
U 1 1
P 11150 3000
F 0 "#PWR036" H 11150 2850 50  0001 C CNN
F 1 "VCC" H 11167 3173 50  0000 C CNN
F 2 "" H 11150 3000 50  0001 C CNN
F 3 "" H 11150 3000 50  0001 C CNN
	1    11150 3000
	1    0    0    -1  
$EndComp
Wire Wire Line
	10750 2000 10800 2000
Wire Wire Line
	11150 1950 11150 2000
$Comp
L power:VCC #PWR035
U 1 1
P 11150 1950
F 0 "#PWR035" H 11150 1800 50  0001 C CNN
F 1 "VCC" H 11167 2123 50  0000 C CNN
F 2 "" H 11150 1950 50  0001 C CNN
F 3 "" H 11150 1950 50  0001 C CNN
	1    11150 1950
	1    0    0    -1  
$EndComp
Wire Wire Line
	11150 2000 11100 2000
$Comp
L Device:R R20
U 1 1
P 10950 2000
F 0 "R20" H 11020 2046 50  0000 L CNN
F 1 "10k" H 11020 1955 50  0000 L CNN
F 2 "Resistor_SMD:R_1206_3216Metric" V 10880 2000 50  0001 C CNN
F 3 "~" H 10950 2000 50  0001 C CNN
	1    10950 2000
	0    -1   -1   0   
$EndComp
$Comp
L power:GND #PWR034
U 1 1
P 10750 3600
F 0 "#PWR034" H 10750 3350 50  0001 C CNN
F 1 "GND" H 10755 3427 50  0000 C CNN
F 2 "" H 10750 3600 50  0001 C CNN
F 3 "" H 10750 3600 50  0001 C CNN
	1    10750 3600
	1    0    0    -1  
$EndComp
$Comp
L power:GND #PWR033
U 1 1
P 10750 2450
F 0 "#PWR033" H 10750 2200 50  0001 C CNN
F 1 "GND" H 10755 2277 50  0000 C CNN
F 2 "" H 10750 2450 50  0001 C CNN
F 3 "" H 10750 2450 50  0001 C CNN
	1    10750 2450
	1    0    0    -1  
$EndComp
$Comp
L Transistor_FET:2N7002 Q10
U 1 1
P 10650 2250
F 0 "Q10" H 10855 2204 50  0000 L CNN
F 1 "2N7002" H 10855 2295 50  0000 L CNN
F 2 "Package_TO_SOT_SMD:SOT-23" H 10850 2175 50  0001 L CIN
F 3 "https://www.fairchildsemi.com/datasheets/2N/2N7002.pdf" H 10650 2250 50  0001 L CNN
	1    10650 2250
	1    0    0    -1  
$EndComp
$Comp
L Transistor_FET:2N7002 Q11
U 1 1
P 10650 3400
F 0 "Q11" H 10855 3354 50  0000 L CNN
F 1 "2N7002" H 10855 3445 50  0000 L CNN
F 2 "Package_TO_SOT_SMD:SOT-23" H 10850 3325 50  0001 L CIN
F 3 "https://www.fairchildsemi.com/datasheets/2N/2N7002.pdf" H 10650 3400 50  0001 L CNN
	1    10650 3400
	1    0    0    -1  
$EndComp
Connection ~ 10750 2000
$Comp
L power:VCC #PWR031
U 1 1
P 10500 2100
F 0 "#PWR031" H 10500 1950 50  0001 C CNN
F 1 "VCC" H 10517 2273 50  0000 C CNN
F 2 "" H 10500 2100 50  0001 C CNN
F 3 "" H 10500 2100 50  0001 C CNN
	1    10500 2100
	1    0    0    -1  
$EndComp
Wire Wire Line
	10100 2150 10100 2250
Wire Wire Line
	10100 2250 10450 2250
Connection ~ 10100 2250
Wire Wire Line
	9800 1900 9800 1800
Wire Wire Line
	10450 2150 10500 2150
Wire Wire Line
	10500 2150 10500 2100
Wire Wire Line
	10150 2150 10100 2150
Wire Wire Line
	10100 2150 10050 2150
Connection ~ 10100 2150
Wire Wire Line
	10750 1900 10750 2000
Wire Wire Line
	8900 1900 9800 1900
Wire Wire Line
	9800 1800 9850 1800
Text GLabel 9850 1800 2    50   Input ~ 0
spi-dc_nxt-in
Connection ~ 9800 1900
Wire Wire Line
	9800 1900 10750 1900
Wire Wire Line
	9600 2100 9600 3050
Wire Wire Line
	9800 3050 9800 2950
Wire Wire Line
	9800 2950 9850 2950
Wire Wire Line
	9600 3050 9800 3050
Connection ~ 9800 3050
$Comp
L Transistor_FET:2N7002 Q9
U 1 1
P 10000 3600
F 0 "Q9" H 10205 3554 50  0000 L CNN
F 1 "2N7002" H 10205 3645 50  0000 L CNN
F 2 "Package_TO_SOT_SMD:SOT-23" H 10200 3525 50  0001 L CIN
F 3 "https://www.fairchildsemi.com/datasheets/2N/2N7002.pdf" H 10000 3600 50  0001 L CNN
	1    10000 3600
	1    0    0    -1  
$EndComp
$Comp
L Device:R R19
U 1 1
P 10300 3300
F 0 "R19" H 10370 3346 50  0000 L CNN
F 1 "10k" H 10370 3255 50  0000 L CNN
F 2 "Resistor_SMD:R_1206_3216Metric" V 10230 3300 50  0001 C CNN
F 3 "~" H 10300 3300 50  0001 C CNN
	1    10300 3300
	0    -1   -1   0   
$EndComp
$Comp
L power:GND #PWR030
U 1 1
P 10100 3800
F 0 "#PWR030" H 10100 3550 50  0001 C CNN
F 1 "GND" H 10105 3627 50  0000 C CNN
F 2 "" H 10100 3800 50  0001 C CNN
F 3 "" H 10100 3800 50  0001 C CNN
	1    10100 3800
	1    0    0    -1  
$EndComp
Text GLabel 10050 3300 0    50   Input ~ 0
nprv
Wire Wire Line
	10100 3300 10100 3400
Wire Wire Line
	10100 3400 10450 3400
Connection ~ 10100 3400
Wire Wire Line
	10150 3300 10100 3300
Wire Wire Line
	10100 3300 10050 3300
Connection ~ 10100 3300
$Comp
L power:VCC #PWR032
U 1 1
P 10500 3250
F 0 "#PWR032" H 10500 3100 50  0001 C CNN
F 1 "VCC" H 10517 3423 50  0000 C CNN
F 2 "" H 10500 3250 50  0001 C CNN
F 3 "" H 10500 3250 50  0001 C CNN
	1    10500 3250
	1    0    0    -1  
$EndComp
Wire Wire Line
	9800 3050 10750 3050
Connection ~ 10750 3050
Wire Wire Line
	10750 3050 10800 3050
Wire Wire Line
	10450 3300 10500 3300
Wire Wire Line
	10500 3300 10500 3250
Wire Wire Line
	10750 3050 10750 3200
Wire Wire Line
	2150 4550 2500 4550
Wire Wire Line
	2100 4550 2150 4550
Connection ~ 2150 4550
Wire Wire Line
	2150 4750 2150 4550
Wire Wire Line
	2150 5250 1800 5250
Wire Wire Line
	2500 5250 2150 5250
Connection ~ 2150 5250
Wire Wire Line
	2150 5050 2150 5250
$Comp
L Device:R R4
U 1 1
P 2150 4900
F 0 "R4" H 2220 4946 50  0000 L CNN
F 1 "33k" H 2220 4855 50  0000 L CNN
F 2 "Resistor_SMD:R_1206_3216Metric" V 2080 4900 50  0001 C CNN
F 3 "~" H 2150 4900 50  0001 C CNN
	1    2150 4900
	1    0    0    -1  
$EndComp
Wire Wire Line
	650  2100 1300 2100
$EndSCHEMATC
